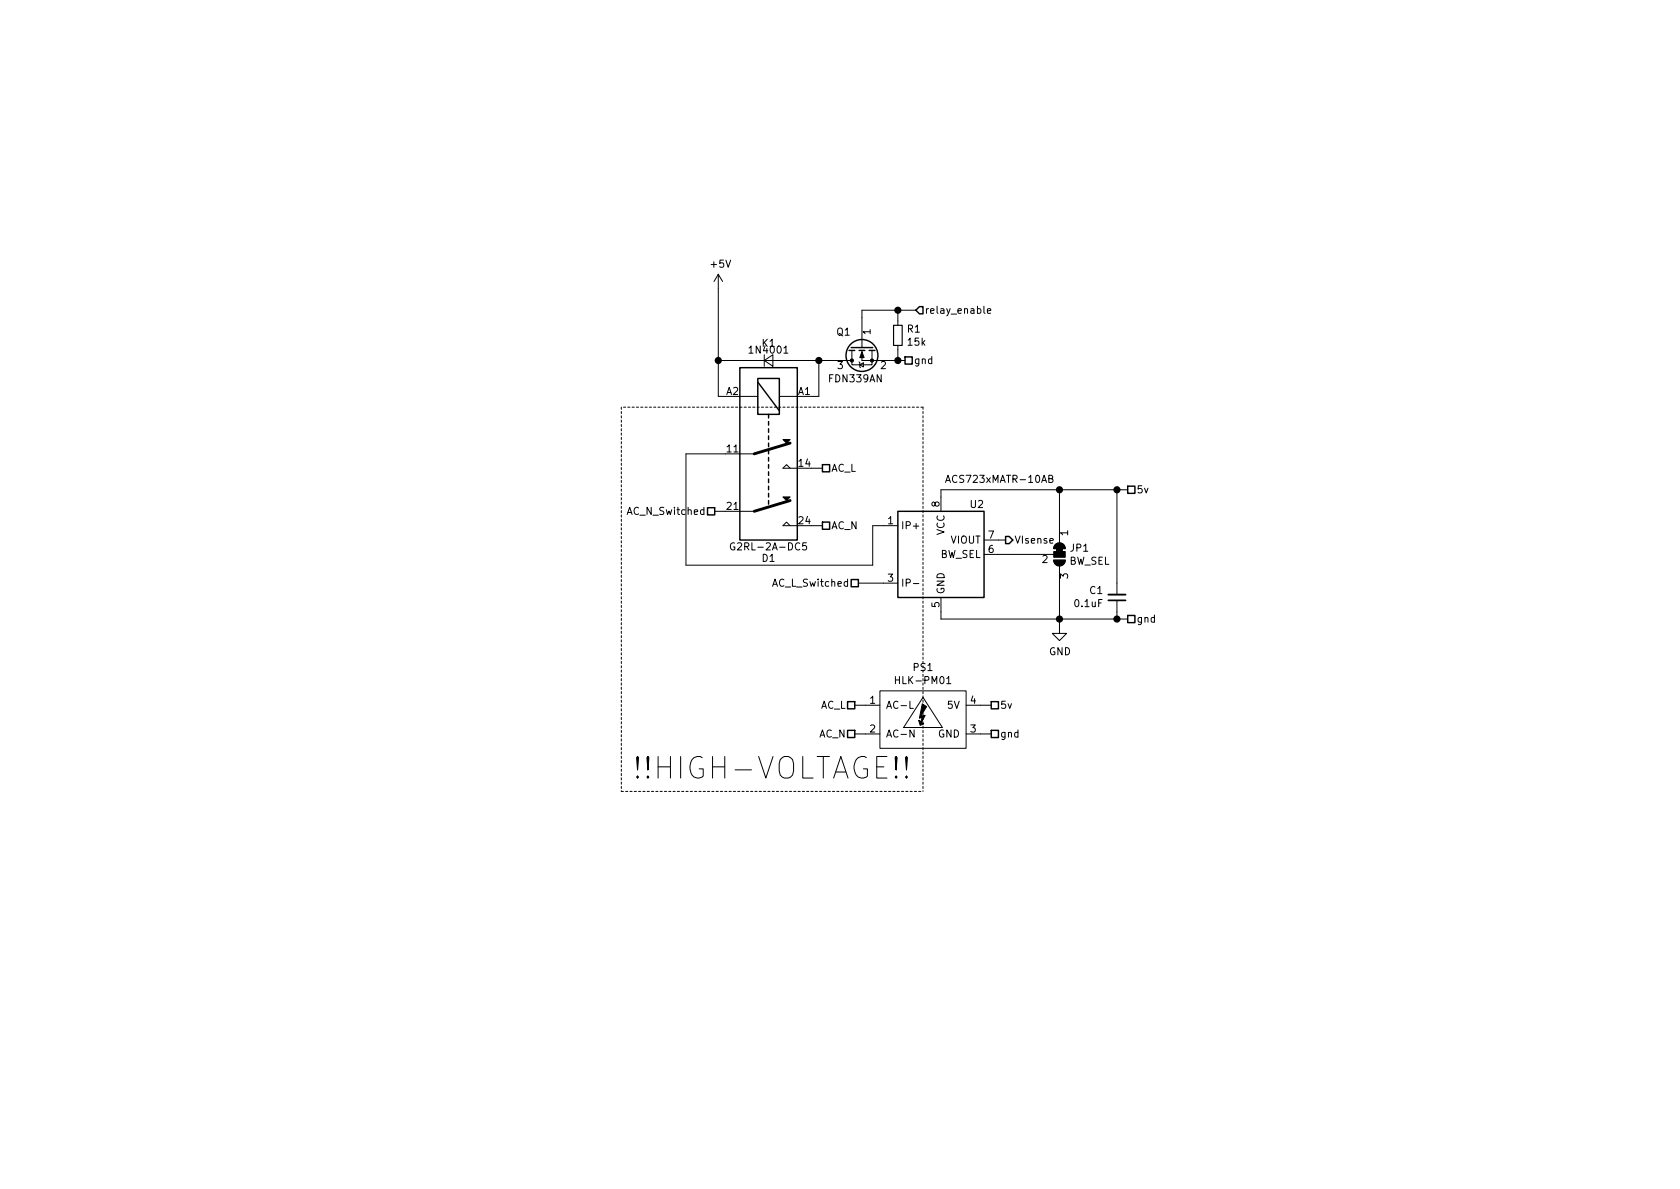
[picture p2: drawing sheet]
EESchema Schematic File Version 4
LIBS:power_monitor-cache
EELAYER 26 0
EELAYER END
$Descr A4 11693 8268
encoding utf-8
Sheet 2 2
Title ""
Date ""
Rev ""
Comp ""
Comment1 ""
Comment2 ""
Comment3 ""
Comment4 ""
$EndDescr
$Comp
L power:GND #PWR0103
U 1 1
P 7375 4350
F 0 "#PWR0103" H 7375 4100 50  0001 C CNN
F 1 "GND" H 7300 4175 50  0000 L CNN
F 2 "" H 7375 4350 50  0001 C CNN
F 3 "" H 7375 4350 50  0001 C CNN
	1    7375 4350
	1    0    0    -1  
$EndComp
Wire Wire Line
	6550 4250 6550 4300
Wire Wire Line
	5725 3650 5650 3650
Wire Wire Line
	6150 4050 5975 4050
$Comp
L Device:D_Small D1
U 1 1
P 5350 2500
F 0 "D1" H 5350 1125 50  0000 C CNN
F 1 "1N4001" H 5350 2575 50  0000 C CNN
F 2 "Diode_SMD:D_SMA_Handsoldering" V 5350 2500 50  0001 C CNN
F 3 "~" V 5350 2500 50  0001 C CNN
	1    5350 2500
	1    0    0    -1  
$EndComp
Wire Wire Line
	5250 2500 5000 2500
Wire Wire Line
	5000 2500 5000 2750
Wire Wire Line
	5000 2750 5050 2750
Wire Wire Line
	5450 2500 5700 2500
Wire Wire Line
	5700 2500 5700 2750
Wire Wire Line
	5700 2750 5650 2750
Connection ~ 5700 2500
$Comp
L power:+5V #PWR0105
U 1 1
P 5000 2000
F 0 "#PWR0105" H 5000 1850 50  0001 C CNN
F 1 "+5V" H 5015 2173 50  0000 C CNN
F 2 "" H 5000 2000 50  0001 C CNN
F 3 "" H 5000 2000 50  0001 C CNN
	1    5000 2000
	1    0    0    -1  
$EndComp
Connection ~ 5000 2500
Wire Wire Line
	5700 2500 5800 2500
$Comp
L Device:R_Small R1
U 1 1
P 6250 2325
F 0 "R1" H 6309 2371 50  0000 L CNN
F 1 "15k" H 6309 2280 50  0000 L CNN
F 2 "Resistor_SMD:R_0603_1608Metric_Pad1.05x0.95mm_HandSolder" H 6250 2325 50  0001 C CNN
F 3 "~" H 6250 2325 50  0001 C CNN
	1    6250 2325
	1    0    0    -1  
$EndComp
Wire Wire Line
	6200 2500 6250 2500
Wire Wire Line
	6000 2200 6000 2150
$Comp
L Device:Q_NMOS_GSD Q1
U 1 1
P 6000 2400
F 0 "Q1" V 5900 2475 50  0000 L CNN
F 1 "FDN339AN" V 6225 2250 50  0000 L CNN
F 2 "Package_TO_SOT_SMD:SOT-23_Handsoldering" H 6200 2500 50  0001 C CNN
F 3 "~" H 6000 2400 50  0001 C CNN
	1    6000 2400
	0    -1   1    0   
$EndComp
Wire Wire Line
	6250 2500 6250 2425
Wire Wire Line
	6250 2150 6250 2225
Wire Wire Line
	6000 2150 6250 2150
Wire Wire Line
	6250 2150 6375 2150
Connection ~ 6250 2150
$Comp
L power_monitor-rescue:ACS723xMATR-10AB-Sensor_Current U2
U 1 1
P 6550 3850
F 0 "U2" H 6800 4200 50  0000 C CNN
F 1 "ACS723xMATR-10AB" H 6575 4375 50  0000 L CNN
F 2 "Package_SO:SOIC-8_3.9x4.9mm_P1.27mm" H 6900 3800 50  0001 L CIN
F 3 "http://www.allegromicro.com/~/media/Files/Datasheets/ACS723KMA-Datasheet.ashx?la=en" H 6550 3850 50  0001 C CNN
	1    6550 3850
	1    0    0    -1  
$EndComp
$Comp
L Jumper:SolderJumper_3_Bridged12 JP1
U 1 1
P 7375 3850
F 0 "JP1" V 7329 3918 50  0000 L CNN
F 1 "BW_SEL" V 7420 3918 50  0000 L CNN
F 2 "Jumper:SolderJumper-3_P1.3mm_Bridged2Bar12_RoundedPad1.0x1.5mm_NumberLabels" H 7375 3850 50  0001 C CNN
F 3 "~" H 7375 3850 50  0001 C CNN
	1    7375 3850
	0    1    1    0   
$EndComp
Wire Wire Line
	6550 3400 7375 3400
Wire Wire Line
	7375 3400 7375 3650
Wire Wire Line
	6550 3400 6550 3450
Wire Wire Line
	7375 4300 7375 4050
Wire Wire Line
	6950 3750 7000 3750
$Comp
L Device:C_Small C1
U 1 1
P 7775 4150
F 0 "C1" H 7683 4104 50  0000 R CNN
F 1 "0.1uF" H 7683 4195 50  0000 R CNN
F 2 "Capacitor_SMD:C_0603_1608Metric_Pad1.05x0.95mm_HandSolder" H 7775 4150 50  0001 C CNN
F 3 "~" H 7775 4150 50  0001 C CNN
	1    7775 4150
	1    0    0    1   
$EndComp
Wire Wire Line
	7375 4300 7775 4300
Wire Wire Line
	7775 4300 7775 4250
Connection ~ 7375 4300
Wire Wire Line
	7775 4050 7775 3400
Wire Wire Line
	7775 3400 7375 3400
Connection ~ 7375 3400
Wire Notes Line
	6425 2825 4325 2825
Wire Notes Line
	4325 2825 4325 5500
Wire Notes Line
	4325 5500 6425 5500
Wire Notes Line
	6425 2825 6425 5500
Text Notes 4400 5425 0    150  ~ 0
!!HIGH-VOLTAGE!!
Text HLabel 7000 3750 2    50   Output ~ 0
VIsense
Text HLabel 6375 2150 2    50   Input ~ 0
relay_enable
Text HLabel 4975 3550 0    50   UnSpc ~ 0
AC_N_Switched
Text HLabel 5975 4050 0    50   UnSpc ~ 0
AC_L_Switched
Text HLabel 5725 3650 2    50   UnSpc ~ 0
AC_N
Text HLabel 5725 3250 2    50   UnSpc ~ 0
AC_L
Wire Wire Line
	5725 3250 5650 3250
$Comp
L power_monitor-rescue:G2RL-2A-Relay K1
U 1 1
P 5350 3150
F 0 "K1" H 5350 2383 50  0000 C CNN
F 1 "G2RL-2A-DC5" H 5350 3800 50  0000 C CNN
F 2 "Relay_THT:Relay_DPST_Schrack-RT2-FormA_RM5mm" V 5350 3150 50  0001 C CNN
F 3 "" V 5350 3150 50  0001 C CNN
	1    5350 3150
	-1   0    0    1   
$EndComp
$Comp
L power_monitor-rescue:HLK-PM01-Power_Management PS1
U 1 1
P 6425 5000
F 0 "PS1" H 6425 5365 50  0000 C CNN
F 1 "HLK-PM01" H 6425 5274 50  0000 C CNN
F 2 "Converter_ACDC:HLK-PM01" H 5275 4650 50  0001 C CNN
F 3 "" H 5275 4650 50  0001 C CNN
	1    6425 5000
	1    0    0    -1  
$EndComp
Wire Wire Line
	7375 4300 7375 4350
Wire Wire Line
	6825 5100 6900 5100
Wire Wire Line
	5950 5100 6025 5100
Text HLabel 5950 5100 0    50   UnSpc ~ 0
AC_N
Text HLabel 5950 4900 0    50   UnSpc ~ 0
AC_L
Wire Wire Line
	5950 4900 6025 4900
Wire Wire Line
	6950 3850 7225 3850
Wire Wire Line
	6550 4300 7375 4300
Wire Wire Line
	4975 3550 5050 3550
Wire Wire Line
	6150 3650 6075 3650
Wire Wire Line
	6075 3925 4775 3925
Wire Wire Line
	4775 3150 5050 3150
Wire Wire Line
	6075 3650 6075 3925
Wire Wire Line
	4775 3150 4775 3925
Text HLabel 7850 3400 2    50   UnSpc ~ 0
5v
Wire Wire Line
	7775 3400 7850 3400
Connection ~ 7775 3400
Text HLabel 6900 4900 2    50   UnSpc ~ 0
5v
Wire Wire Line
	6825 4900 6900 4900
Text HLabel 7850 4300 2    50   UnSpc ~ 0
gnd
Wire Wire Line
	7775 4300 7850 4300
Connection ~ 7775 4300
Text HLabel 6300 2500 2    50   UnSpc ~ 0
gnd
Wire Wire Line
	6250 2500 6300 2500
Connection ~ 6250 2500
Text HLabel 6900 5100 2    50   UnSpc ~ 0
gnd
Wire Wire Line
	5000 2000 5000 2500
$EndSCHEMATC
